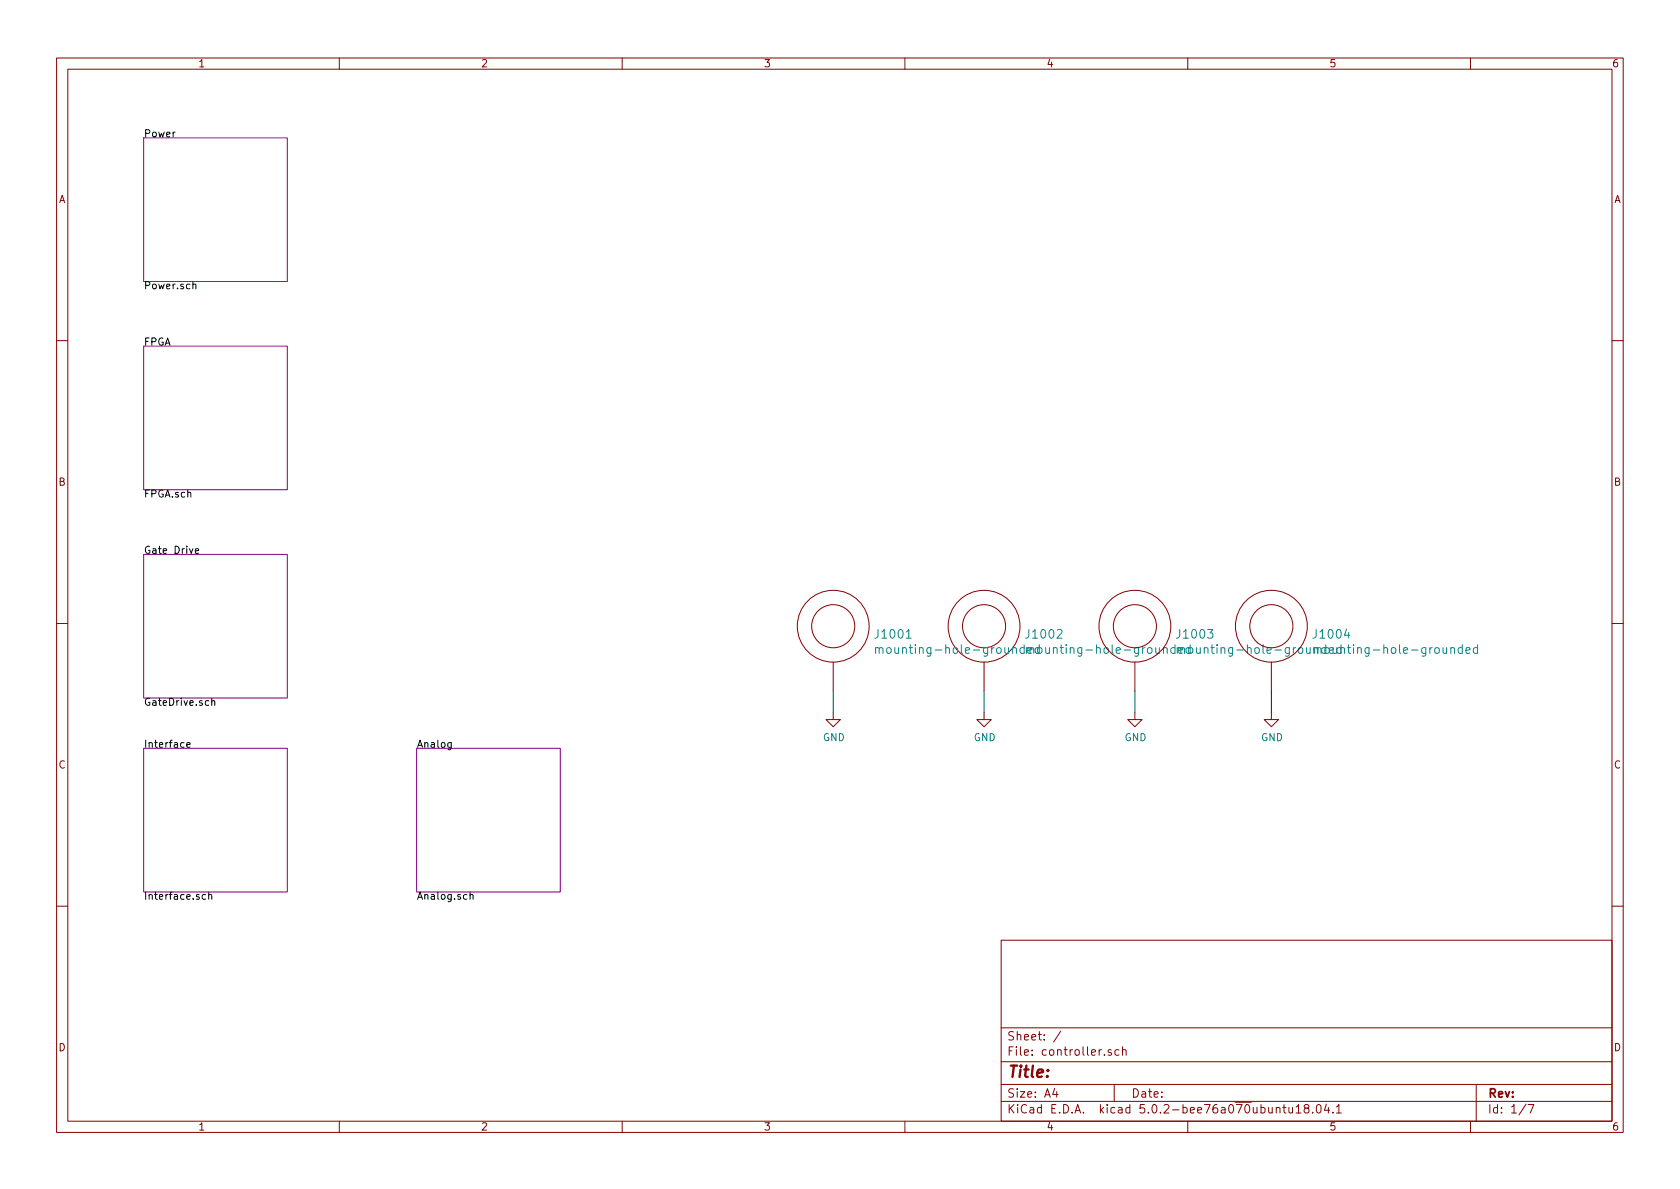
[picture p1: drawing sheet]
EESchema Schematic File Version 4
LIBS:controller-cache
EELAYER 26 0
EELAYER END
$Descr A4 11693 8268
encoding utf-8
Sheet 1 7
Title ""
Date ""
Rev ""
Comp ""
Comment1 ""
Comment2 ""
Comment3 ""
Comment4 ""
$EndDescr
$Sheet
S 1000 950  1000 1000
U 5BD3B75A
F0 "Power" 50
F1 "Power.sch" 50
$EndSheet
$Sheet
S 1000 2400 1000 1000
U 5C40415F
F0 "FPGA" 50
F1 "FPGA.sch" 50
$EndSheet
$Sheet
S 1000 3850 1000 1000
U 5C45B08A
F0 "Gate Drive" 50
F1 "GateDrive.sch" 50
$EndSheet
$Sheet
S 1000 5200 1000 1000
U 5C45B08D
F0 "Interface" 50
F1 "Interface.sch" 50
$EndSheet
$Sheet
S 2900 5200 1000 1000
U 5C45B090
F0 "Analog" 50
F1 "Analog.sch" 50
$EndSheet
$Comp
L wbraun_ic_lib:mounting-hole-grounded J1002
U 1 1
P 6850 4350
F 0 "J1002" H 7128 4297 60  0000 L CNN
F 1 "mounting-hole-grounded" H 7128 4191 60  0000 L CNN
F 2 "wbraun_smd:M3-tight-fit-pan-head" H 6850 4350 60  0001 C CNN
F 3 "" H 6850 4350 60  0001 C CNN
	1    6850 4350
	1    0    0    -1  
$EndComp
$Comp
L wbraun_ic_lib:mounting-hole-grounded J1003
U 1 1
P 7900 4350
F 0 "J1003" H 8178 4297 60  0000 L CNN
F 1 "mounting-hole-grounded" H 8178 4191 60  0000 L CNN
F 2 "wbraun_smd:M3-tight-fit-pan-head" H 7900 4350 60  0001 C CNN
F 3 "" H 7900 4350 60  0001 C CNN
	1    7900 4350
	1    0    0    -1  
$EndComp
$Comp
L wbraun_ic_lib:mounting-hole-grounded J1001
U 1 1
P 5800 4350
F 0 "J1001" H 6078 4297 60  0000 L CNN
F 1 "mounting-hole-grounded" H 6078 4191 60  0000 L CNN
F 2 "wbraun_smd:M3-tight-fit-pan-head" H 5800 4350 60  0001 C CNN
F 3 "" H 5800 4350 60  0001 C CNN
	1    5800 4350
	1    0    0    -1  
$EndComp
$Comp
L wbraun_ic_lib:mounting-hole-grounded J1004
U 1 1
P 8850 4350
F 0 "J1004" H 9128 4297 60  0000 L CNN
F 1 "mounting-hole-grounded" H 9128 4191 60  0000 L CNN
F 2 "wbraun_smd:M3-tight-fit-pan-head" H 8850 4350 60  0001 C CNN
F 3 "" H 8850 4350 60  0001 C CNN
	1    8850 4350
	1    0    0    -1  
$EndComp
$Comp
L power:GND #PWR0203
U 1 1
P 5800 4950
F 0 "#PWR0203" H 5800 4700 50  0001 C CNN
F 1 "GND" H 5805 4777 50  0000 C CNN
F 2 "" H 5800 4950 50  0001 C CNN
F 3 "" H 5800 4950 50  0001 C CNN
	1    5800 4950
	1    0    0    -1  
$EndComp
$Comp
L power:GND #PWR0204
U 1 1
P 6850 4950
F 0 "#PWR0204" H 6850 4700 50  0001 C CNN
F 1 "GND" H 6855 4777 50  0000 C CNN
F 2 "" H 6850 4950 50  0001 C CNN
F 3 "" H 6850 4950 50  0001 C CNN
	1    6850 4950
	1    0    0    -1  
$EndComp
$Comp
L power:GND #PWR0216
U 1 1
P 7900 4950
F 0 "#PWR0216" H 7900 4700 50  0001 C CNN
F 1 "GND" H 7905 4777 50  0000 C CNN
F 2 "" H 7900 4950 50  0001 C CNN
F 3 "" H 7900 4950 50  0001 C CNN
	1    7900 4950
	1    0    0    -1  
$EndComp
$Comp
L power:GND #PWR0217
U 1 1
P 8850 4950
F 0 "#PWR0217" H 8850 4700 50  0001 C CNN
F 1 "GND" H 8855 4777 50  0000 C CNN
F 2 "" H 8850 4950 50  0001 C CNN
F 3 "" H 8850 4950 50  0001 C CNN
	1    8850 4950
	1    0    0    -1  
$EndComp
Wire Wire Line
	5800 4800 5800 4950
Wire Wire Line
	6850 4800 6850 4950
Wire Wire Line
	7900 4800 7900 4950
Wire Wire Line
	8850 4800 8850 4950
$EndSCHEMATC
